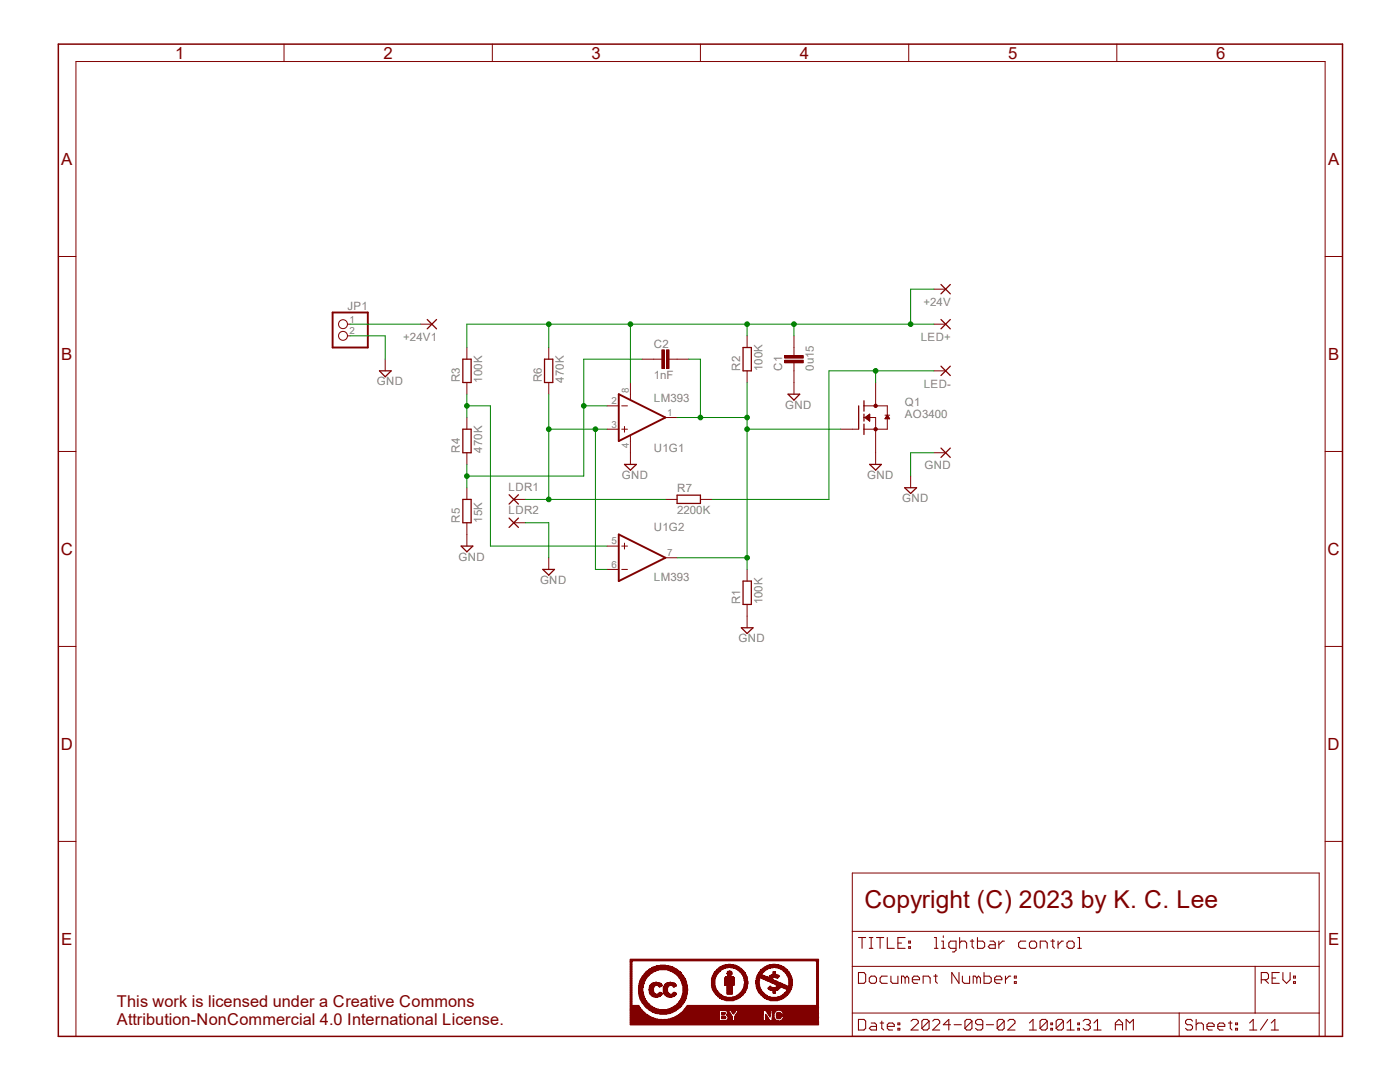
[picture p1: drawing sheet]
<?xml version="1.0" encoding="utf-8"?>
<!DOCTYPE eagle SYSTEM "eagle.dtd">
<!--
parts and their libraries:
SparkFun-AnalogIC: Licensing:Creative Commons ShareAlike 4.0 International - https://creativecommons.org/licenses/by-sa/4.0
-->
<eagle version="6.5.0">
<drawing>
<settings>
<setting alwaysvectorfont="no"/>
<setting verticaltext="up"/>
</settings>
<grid distance="0.1" unitdist="inch" unit="inch" style="lines" multiple="1" display="no" altdistance="0.01" altunitdist="inch" altunit="inch"/>
<schematic xreflabel="%F%N/%S.%C%R" xrefpart="/%S.%C%R">
<libraries>
<library name="SparkFun-AnalogIC">
<symbols>
<symbol name="OP-AMP+-">
<wire x1="-1.27" y1="-3.175" x2="-1.27" y2="-1.905" width="0.1524" layer="94"/>
<wire x1="-1.905" y1="-2.54" x2="-0.635" y2="-2.54" width="0.1524" layer="94"/>
<wire x1="-1.905" y1="2.54" x2="-0.635" y2="2.54" width="0.1524" layer="94"/>
<wire x1="0" y1="-5.08" x2="0" y2="-3.8862" width="0.1524" layer="94"/>
<wire x1="0" y1="3.9116" x2="0" y2="5.08" width="0.1524" layer="94"/>
<wire x1="7.62" y1="0" x2="-2.54" y2="-5.08" width="0.4064" layer="94"/>
<wire x1="-2.54" y1="-5.08" x2="-2.54" y2="5.08" width="0.4064" layer="94"/>
<wire x1="-2.54" y1="5.08" x2="7.62" y2="0" width="0.4064" layer="94"/>
<text x="5.08" y="-5.715" size="1.778" layer="95" rot="MR180">&gt;NAME</text>
<text x="5.08" y="5.08" size="1.778" layer="96" rot="MR180">&gt;VALUE</text>
<text x="1.27" y="5.715" size="0.8128" layer="93" rot="MR270">V+</text>
<text x="1.27" y="-4.445" size="0.8128" layer="93" rot="MR270">V-</text>
<pin name="+IN" x="-5.08" y="-2.54" visible="pad" length="short" direction="in"/>
<pin name="-IN" x="-5.08" y="2.54" visible="pad" length="short" direction="in"/>
<pin name="OUT" x="10.16" y="0" visible="pad" length="short" direction="out" rot="R180"/>
<pin name="V+" x="0" y="7.62" visible="pad" length="short" direction="pwr" rot="R270"/>
<pin name="V-" x="0" y="-7.62" visible="pad" length="short" direction="pwr" rot="R90"/>
</symbol>
<symbol name="OP-AMP">
<wire x1="-3.81" y1="3.175" x2="-3.81" y2="1.905" width="0.1524" layer="94"/>
<wire x1="-4.445" y1="2.54" x2="-3.175" y2="2.54" width="0.1524" layer="94"/>
<wire x1="-4.445" y1="-2.54" x2="-3.175" y2="-2.54" width="0.1524" layer="94"/>
<wire x1="5.08" y1="0" x2="-5.08" y2="5.08" width="0.4064" layer="94"/>
<wire x1="-5.08" y1="5.08" x2="-5.08" y2="-5.08" width="0.4064" layer="94"/>
<wire x1="-5.08" y1="-5.08" x2="5.08" y2="0" width="0.4064" layer="94"/>
<text x="2.54" y="5.715" size="1.778" layer="95">&gt;NAME</text>
<text x="2.54" y="-5.08" size="1.778" layer="96">&gt;VALUE</text>
<pin name="+IN" x="-7.62" y="2.54" visible="pad" length="short" direction="in"/>
<pin name="-IN" x="-7.62" y="-2.54" visible="pad" length="short" direction="in"/>
<pin name="OUT" x="7.62" y="0" visible="pad" length="short" direction="out" rot="R180"/>
</symbol>
</symbols>
<devicesets>
<deviceset name="LM393">
<gates>
<gate name="G1" symbol="OP-AMP+-" x="0" y="15.24"/>
<gate name="G2" symbol="OP-AMP" x="2.54" y="-15.24"/>
</gates>
<devices>
<device name="" package="SO08">
<connects>
<connect gate="G1" pin="+IN" pad="3"/>
<connect gate="G1" pin="-IN" pad="2"/>
<connect gate="G1" pin="OUT" pad="1"/>
<connect gate="G1" pin="V+" pad="8"/>
<connect gate="G1" pin="V-" pad="4"/>
<connect gate="G2" pin="+IN" pad="5"/>
<connect gate="G2" pin="-IN" pad="6"/>
<connect gate="G2" pin="OUT" pad="7"/>
</connects>
<technologies>
<technology name=""/>
</technologies>
</device>
</devices>
</deviceset>
</devicesets>
</library>
<library name="supply2">
<symbols>
<symbol name="GND">
<wire x1="-1.27" y1="0" x2="1.27" y2="0" width="0.254" layer="94"/>
<wire x1="1.27" y1="0" x2="0" y2="-1.27" width="0.254" layer="94"/>
<wire x1="0" y1="-1.27" x2="-1.27" y2="0" width="0.254" layer="94"/>
<text x="-1.905" y="-3.175" size="1.778" layer="96">&gt;VALUE</text>
<pin name="GND" x="0" y="2.54" visible="off" length="short" direction="sup" rot="R270"/>
</symbol>
</symbols>
<devicesets>
<deviceset name="GND" prefix="SUPPLY">
<gates>
<gate name="GND" symbol="GND" x="0" y="0"/>
</gates>
<devices>
<device name="">
<technologies>
<technology name=""/>
</technologies>
</device>
</devices>
</deviceset>
</devicesets>
</library>
<library name="ipc-7351-capacitor">
<symbols>
<symbol name="CAPACITOR">
<wire x1="-2.54" y1="0" x2="-0.762" y2="0" width="0.1524" layer="94"/>
<wire x1="2.54" y1="0" x2="0.762" y2="0" width="0.1524" layer="94"/>
<text x="-2.54" y="2.54" size="1.778" layer="95">&gt;NAME</text>
<text x="-2.54" y="-4.318" size="1.778" layer="96">&gt;VALUE</text>
<rectangle x1="-1.524" y1="-0.254" x2="2.54" y2="0.254" layer="94" rot="R90"/>
<rectangle x1="-2.54" y1="-0.254" x2="1.524" y2="0.254" layer="94" rot="R90"/>
<pin name="1" x="-5.08" y="0" visible="off" length="short" direction="pas" swaplevel="1"/>
<pin name="2" x="5.08" y="0" visible="off" length="short" direction="pas" swaplevel="1" rot="R180"/>
</symbol>
</symbols>
<devicesets>
<deviceset name="CAPACITOR_" prefix="C" uservalue="yes">
<gates>
<gate name="G$1" symbol="CAPACITOR" x="0" y="0"/>
</gates>
<devices>
<device name="0402" package="CAPC1005X60N">
<connects>
<connect gate="G$1" pin="1" pad="1"/>
<connect gate="G$1" pin="2" pad="2"/>
</connects>
<technologies>
<technology name=""/>
</technologies>
</device>
<device name="0508" package="CAPC1220X107N">
<connects>
<connect gate="G$1" pin="1" pad="1"/>
<connect gate="G$1" pin="2" pad="2"/>
</connects>
<technologies>
<technology name=""/>
</technologies>
</device>
<device name="0603" package="CAPC1608X92N">
<connects>
<connect gate="G$1" pin="1" pad="1"/>
<connect gate="G$1" pin="2" pad="2"/>
</connects>
<technologies>
<technology name=""/>
</technologies>
</device>
<device name="0612" package="CAPC1632X168N">
<connects>
<connect gate="G$1" pin="1" pad="1"/>
<connect gate="G$1" pin="2" pad="2"/>
</connects>
<technologies>
<technology name=""/>
</technologies>
</device>
<device name="0805" package="CAPC2012X145AN">
<connects>
<connect gate="G$1" pin="1" pad="1"/>
<connect gate="G$1" pin="2" pad="2"/>
</connects>
<technologies>
<technology name=""/>
</technologies>
</device>
<device name="1206" package="CAPC3215X168N">
<connects>
<connect gate="G$1" pin="1" pad="1"/>
<connect gate="G$1" pin="2" pad="2"/>
</connects>
<technologies>
<technology name=""/>
</technologies>
</device>
<device name="1210" package="CAPC3225X168N">
<connects>
<connect gate="G$1" pin="1" pad="1"/>
<connect gate="G$1" pin="2" pad="2"/>
</connects>
<technologies>
<technology name=""/>
</technologies>
</device>
<device name="1808" package="CAPC4520X168N">
<connects>
<connect gate="G$1" pin="1" pad="1"/>
<connect gate="G$1" pin="2" pad="2"/>
</connects>
<technologies>
<technology name=""/>
</technologies>
</device>
<device name="1812" package="CAPC4532X218N">
<connects>
<connect gate="G$1" pin="1" pad="1"/>
<connect gate="G$1" pin="2" pad="2"/>
</connects>
<technologies>
<technology name=""/>
</technologies>
</device>
<device name="1825" package="CAPC4564X218N">
<connects>
<connect gate="G$1" pin="1" pad="1"/>
<connect gate="G$1" pin="2" pad="2"/>
</connects>
<technologies>
<technology name=""/>
</technologies>
</device>
<device name="2220" package="CAPC5651X218N">
<connects>
<connect gate="G$1" pin="1" pad="1"/>
<connect gate="G$1" pin="2" pad="2"/>
</connects>
<technologies>
<technology name=""/>
</technologies>
</device>
<device name="2225" package="CAPC5664X218N">
<connects>
<connect gate="G$1" pin="1" pad="1"/>
<connect gate="G$1" pin="2" pad="2"/>
</connects>
<technologies>
<technology name=""/>
</technologies>
</device>
<device name="3640" package="CAPC9198X218N">
<connects>
<connect gate="G$1" pin="1" pad="1"/>
<connect gate="G$1" pin="2" pad="2"/>
</connects>
<technologies>
<technology name=""/>
</technologies>
</device>
<device name="0805N" package="CAP2012X70N">
<connects>
<connect gate="G$1" pin="1" pad="1"/>
<connect gate="G$1" pin="2" pad="2"/>
</connects>
<technologies>
<technology name=""/>
</technologies>
</device>
</devices>
</deviceset>
</devicesets>
</library>
<library name="ipc-7351-resistor">
<symbols>
<symbol name="RESISTOR">
<wire x1="-2.54" y1="-0.889" x2="2.54" y2="-0.889" width="0.254" layer="94"/>
<wire x1="2.54" y1="0.889" x2="-2.54" y2="0.889" width="0.254" layer="94"/>
<wire x1="2.54" y1="-0.889" x2="2.54" y2="0.889" width="0.254" layer="94"/>
<wire x1="-2.54" y1="-0.889" x2="-2.54" y2="0.889" width="0.254" layer="94"/>
<text x="-2.54" y="1.524" size="1.778" layer="95">&gt;NAME</text>
<text x="-2.54" y="-3.302" size="1.778" layer="96">&gt;VALUE</text>
<pin name="2" x="5.08" y="0" visible="off" length="short" direction="pas" swaplevel="1" rot="R180"/>
<pin name="1" x="-5.08" y="0" visible="off" length="short" direction="pas" swaplevel="1"/>
</symbol>
</symbols>
<devicesets>
<deviceset name="RESISTOR_" prefix="R" uservalue="yes">
<gates>
<gate name="G$1" symbol="RESISTOR" x="0" y="0"/>
</gates>
<devices>
<device name="0201" package="RESC0603X30N">
<connects>
<connect gate="G$1" pin="1" pad="1"/>
<connect gate="G$1" pin="2" pad="2"/>
</connects>
<technologies>
<technology name=""/>
</technologies>
</device>
<device name="0402" package="RESC1005X40AN">
<connects>
<connect gate="G$1" pin="1" pad="1"/>
<connect gate="G$1" pin="2" pad="2"/>
</connects>
<technologies>
<technology name=""/>
</technologies>
</device>
<device name="0603" package="RESC1608X55N">
<connects>
<connect gate="G$1" pin="1" pad="1"/>
<connect gate="G$1" pin="2" pad="2"/>
</connects>
<technologies>
<technology name=""/>
</technologies>
</device>
<device name="0805" package="RESC2012X70N">
<connects>
<connect gate="G$1" pin="1" pad="1"/>
<connect gate="G$1" pin="2" pad="2"/>
</connects>
<technologies>
<technology name=""/>
</technologies>
</device>
<device name="1206" package="RESC3115X70N">
<connects>
<connect gate="G$1" pin="1" pad="1"/>
<connect gate="G$1" pin="2" pad="2"/>
</connects>
<technologies>
<technology name=""/>
</technologies>
</device>
<device name="1210" package="RESC3225X70N">
<connects>
<connect gate="G$1" pin="1" pad="1"/>
<connect gate="G$1" pin="2" pad="2"/>
</connects>
<technologies>
<technology name=""/>
</technologies>
</device>
<device name="1812" package="RESC4532X70N">
<connects>
<connect gate="G$1" pin="1" pad="1"/>
<connect gate="G$1" pin="2" pad="2"/>
</connects>
<technologies>
<technology name=""/>
</technologies>
</device>
<device name="2010" package="RESC5025X70N">
<connects>
<connect gate="G$1" pin="1" pad="1"/>
<connect gate="G$1" pin="2" pad="2"/>
</connects>
<technologies>
<technology name=""/>
</technologies>
</device>
<device name="2512" package="RESC6432X70N">
<connects>
<connect gate="G$1" pin="1" pad="1"/>
<connect gate="G$1" pin="2" pad="2"/>
</connects>
<technologies>
<technology name=""/>
</technologies>
</device>
</devices>
</deviceset>
</devicesets>
</library>
<library name="wirepad">
<symbols>
<symbol name="PAD">
<wire x1="-1.016" y1="1.016" x2="1.016" y2="-1.016" width="0.254" layer="94"/>
<wire x1="-1.016" y1="-1.016" x2="1.016" y2="1.016" width="0.254" layer="94"/>
<text x="-1.143" y="1.8542" size="1.778" layer="95">&gt;NAME</text>
<text x="-1.143" y="-3.302" size="1.778" layer="96">&gt;VALUE</text>
<pin name="P" x="2.54" y="0" visible="off" length="short" direction="pas" rot="R180"/>
</symbol>
</symbols>
<devicesets>
<deviceset name="SMD2" prefix="PAD" uservalue="yes">
<gates>
<gate name="1" symbol="PAD" x="0" y="0"/>
</gates>
<devices>
<device name="" package="SMD1,27-2,54">
<connects>
<connect gate="1" pin="P" pad="1"/>
</connects>
<technologies>
<technology name=""/>
</technologies>
</device>
</devices>
</deviceset>
</devicesets>
</library>
<library name="ipc-7351-transistor">
<symbols>
<symbol name="MOSFET-NCH">
<wire x1="0" y1="-2.54" x2="1.3208" y2="-2.54" width="0.1524" layer="94"/>
<wire x1="2.54" y1="0.762" x2="2.54" y2="0" width="0.254" layer="94"/>
<wire x1="2.54" y1="0" x2="2.54" y2="-0.762" width="0.254" layer="94"/>
<wire x1="2.54" y1="3.683" x2="2.54" y2="2.54" width="0.254" layer="94"/>
<wire x1="2.54" y1="2.54" x2="2.54" y2="1.397" width="0.254" layer="94"/>
<wire x1="2.54" y1="0" x2="5.08" y2="0" width="0.1524" layer="94"/>
<wire x1="5.08" y1="0" x2="5.08" y2="-2.54" width="0.1524" layer="94"/>
<wire x1="2.54" y1="-1.397" x2="2.54" y2="-2.54" width="0.254" layer="94"/>
<wire x1="2.54" y1="-2.54" x2="2.54" y2="-3.683" width="0.254" layer="94"/>
<wire x1="1.397" y1="2.54" x2="1.397" y2="-2.54" width="0.254" layer="94"/>
<wire x1="2.54" y1="2.54" x2="5.08" y2="2.54" width="0.1524" layer="94"/>
<wire x1="5.08" y1="-2.54" x2="2.54" y2="-2.54" width="0.1524" layer="94"/>
<wire x1="7.62" y1="2.54" x2="7.62" y2="0.508" width="0.1524" layer="94"/>
<wire x1="7.62" y1="0.508" x2="7.62" y2="-2.54" width="0.1524" layer="94"/>
<wire x1="5.08" y1="-2.54" x2="7.62" y2="-2.54" width="0.1524" layer="94"/>
<wire x1="5.08" y1="2.54" x2="7.62" y2="2.54" width="0.1524" layer="94"/>
<wire x1="8.128" y1="0.508" x2="7.62" y2="0.508" width="0.1524" layer="94"/>
<wire x1="7.62" y1="0.508" x2="7.112" y2="0.508" width="0.1524" layer="94"/>
<circle x="5.08" y="-2.54" radius="0.3592" width="0" layer="94"/>
<circle x="5.08" y="2.54" radius="0.3592" width="0" layer="94"/>
<text x="-8.89" y="0" size="1.778" layer="96">&gt;VALUE</text>
<text x="-8.89" y="2.54" size="1.778" layer="95">&gt;NAME</text>
<pin name="S" x="5.08" y="-7.62" visible="off" length="middle" direction="pas" rot="R90"/>
<pin name="G" x="-2.54" y="-2.54" visible="off" length="short" direction="pas"/>
<pin name="D" x="5.08" y="7.62" visible="off" length="middle" direction="pas" rot="R270"/>
<polygon width="0.1524" layer="94">
<vertex x="7.62" y="0.508"/>
<vertex x="7.112" y="-0.254"/>
<vertex x="8.128" y="-0.254"/>
</polygon>
<polygon width="0.1524" layer="94">
<vertex x="2.794" y="0"/>
<vertex x="3.81" y="0.762"/>
<vertex x="3.81" y="-0.762"/>
</polygon>
</symbol>
</symbols>
<devicesets>
<deviceset name="MOSFET-NCH_" prefix="Q">
<gates>
<gate name="G$1" symbol="MOSFET-NCH" x="0" y="0"/>
</gates>
<devices>
<device name="SOT-23" package="SOT95P280X135-3N">
<connects>
<connect gate="G$1" pin="D" pad="3"/>
<connect gate="G$1" pin="G" pad="1"/>
<connect gate="G$1" pin="S" pad="2"/>
</connects>
<technologies>
<technology name=""/>
</technologies>
</device>
<device name="SOT-223" package="SOT230P700X160-4N">
<connects>
<connect gate="G$1" pin="D" pad="4"/>
<connect gate="G$1" pin="G" pad="1"/>
<connect gate="G$1" pin="S" pad="3"/>
</connects>
<technologies>
<technology name=""/>
</technologies>
</device>
<device name="SO-8" package="SOIC127P600X175-8AN">
<connects>
<connect gate="G$1" pin="D" pad="5 6 7 8"/>
<connect gate="G$1" pin="G" pad="4"/>
<connect gate="G$1" pin="S" pad="1 2 3"/>
</connects>
<technologies>
<technology name=""/>
</technologies>
</device>
<device name="" package="D-PAK_TO252AA">
<connects>
<connect gate="G$1" pin="D" pad="4"/>
<connect gate="G$1" pin="G" pad="1"/>
<connect gate="G$1" pin="S" pad="3"/>
</connects>
<technologies>
<technology name="D-PAK"/>
</technologies>
</device>
</devices>
</deviceset>
</devicesets>
</library>
<library name="pinhead">
<symbols>
<symbol name="PINHD2">
<wire x1="-6.35" y1="-2.54" x2="1.27" y2="-2.54" width="0.4064" layer="94"/>
<wire x1="1.27" y1="-2.54" x2="1.27" y2="5.08" width="0.4064" layer="94"/>
<wire x1="1.27" y1="5.08" x2="-6.35" y2="5.08" width="0.4064" layer="94"/>
<wire x1="-6.35" y1="5.08" x2="-6.35" y2="-2.54" width="0.4064" layer="94"/>
<text x="-6.35" y="5.715" size="1.778" layer="95">&gt;NAME</text>
<text x="-6.35" y="-5.08" size="1.778" layer="96">&gt;VALUE</text>
<pin name="1" x="-2.54" y="2.54" visible="pad" length="short" direction="pas" function="dot"/>
<pin name="2" x="-2.54" y="0" visible="pad" length="short" direction="pas" function="dot"/>
</symbol>
</symbols>
<devicesets>
<deviceset name="PINHD-1X2" prefix="JP" uservalue="yes">
<gates>
<gate name="G$1" symbol="PINHD2" x="0" y="0"/>
</gates>
<devices>
<device name="" package="1X02">
<connects>
<connect gate="G$1" pin="1" pad="1"/>
<connect gate="G$1" pin="2" pad="2"/>
</connects>
<technologies>
<technology name=""/>
</technologies>
</device>
<device name="/90" package="1X02/90">
<connects>
<connect gate="G$1" pin="1" pad="1"/>
<connect gate="G$1" pin="2" pad="2"/>
</connects>
<technologies>
<technology name=""/>
</technologies>
</device>
</devices>
</deviceset>
</devicesets>
</library>
</libraries>
<attributes>
</attributes>
<variantdefs>
</variantdefs>
<classes>
<class number="0" name="default" width="0" drill="0">
</class>
</classes>
<parts>
<part name="U1" library="SparkFun-AnalogIC" deviceset="LM393" device=""/>
<part name="SUPPLY2" library="supply2" deviceset="GND" device=""/>
<part name="SUPPLY3" library="supply2" deviceset="GND" device=""/>
<part name="C1" library="ipc-7351-capacitor" deviceset="CAPACITOR_" device="0805" value="0u15"/>
<part name="SUPPLY4" library="supply2" deviceset="GND" device=""/>
<part name="R1" library="ipc-7351-resistor" deviceset="RESISTOR_" device="0603" value="100K"/>
<part name="R2" library="ipc-7351-resistor" deviceset="RESISTOR_" device="0603" value="100K"/>
<part name="SUPPLY5" library="supply2" deviceset="GND" device=""/>
<part name="R3" library="ipc-7351-resistor" deviceset="RESISTOR_" device="0603" value="100K"/>
<part name="R4" library="ipc-7351-resistor" deviceset="RESISTOR_" device="0603" value="470K"/>
<part name="R5" library="ipc-7351-resistor" deviceset="RESISTOR_" device="0603" value="15K"/>
<part name="R6" library="ipc-7351-resistor" deviceset="RESISTOR_" device="0603" value="470K"/>
<part name="C2" library="ipc-7351-capacitor" deviceset="CAPACITOR_" device="0603" value="1nF"/>
<part name="R7" library="ipc-7351-resistor" deviceset="RESISTOR_" device="0805" value="2200K"/>
<part name="LDR1" library="wirepad" deviceset="SMD2" device=""/>
<part name="LDR2" library="wirepad" deviceset="SMD2" device=""/>
<part name="SUPPLY6" library="supply2" deviceset="GND" device=""/>
<part name="Q1" library="ipc-7351-transistor" deviceset="MOSFET-NCH_" device="SOT-23" value="AO3400"/>
<part name="SUPPLY7" library="supply2" deviceset="GND" device=""/>
<part name="LED+" library="wirepad" deviceset="SMD2" device=""/>
<part name="LED-" library="wirepad" deviceset="SMD2" device=""/>
<part name="+24V" library="wirepad" deviceset="SMD2" device=""/>
<part name="GND" library="wirepad" deviceset="SMD2" device=""/>
<part name="SUPPLY8" library="supply2" deviceset="GND" device=""/>
<part name="JP1" library="pinhead" deviceset="PINHD-1X2" device="/90"/>
<part name="SUPPLY1" library="supply2" deviceset="GND" device=""/>
<part name="+24V1" library="wirepad" deviceset="SMD2" device=""/>
</parts>
<sheets>
<sheet>
<plain>
</plain>
<instances>
<instance part="U1" gate="G1" x="48.26" y="58.42"/>
<instance part="U1" gate="G2" x="50.8" y="27.94"/>
<instance part="SUPPLY2" gate="GND" x="48.26" y="48.26"/>
<instance part="SUPPLY3" gate="GND" x="12.7" y="30.48"/>
<instance part="C1" gate="G$1" x="83.82" y="71.12" rot="R90"/>
<instance part="SUPPLY4" gate="GND" x="83.82" y="63.5"/>
<instance part="R1" gate="G$1" x="73.66" y="20.32" rot="R90"/>
<instance part="R2" gate="G$1" x="73.66" y="71.12" rot="R90"/>
<instance part="SUPPLY5" gate="GND" x="73.66" y="12.7"/>
<instance part="R3" gate="G$1" x="12.7" y="68.58" rot="R90"/>
<instance part="R4" gate="G$1" x="12.7" y="53.34" rot="R90"/>
<instance part="R5" gate="G$1" x="12.7" y="38.1" rot="R90"/>
<instance part="R6" gate="G$1" x="30.48" y="68.58" rot="R90"/>
<instance part="C2" gate="G$1" x="55.88" y="71.12"/>
<instance part="R7" gate="G$1" x="60.96" y="40.64"/>
<instance part="LDR1" gate="1" x="22.86" y="40.64"/>
<instance part="LDR2" gate="1" x="22.86" y="35.56"/>
<instance part="SUPPLY6" gate="GND" x="30.48" y="25.4"/>
<instance part="Q1" gate="G$1" x="96.52" y="58.42" smashed="yes">
<attribute name="VALUE" x="107.95" y="58.42" size="1.778" layer="96"/>
<attribute name="NAME" x="107.95" y="60.96" size="1.778" layer="95"/>
</instance>
<instance part="SUPPLY7" gate="GND" x="101.6" y="48.26"/>
<instance part="LED+" gate="1" x="116.84" y="78.74" rot="R180"/>
<instance part="LED-" gate="1" x="116.84" y="68.58" rot="R180"/>
<instance part="+24V" gate="1" x="116.84" y="86.36" rot="R180"/>
<instance part="GND" gate="1" x="116.84" y="50.8" rot="R180"/>
<instance part="SUPPLY8" gate="GND" x="109.22" y="43.18"/>
<instance part="JP1" gate="G$1" x="-15.24" y="76.2" rot="MR0"/>
<instance part="SUPPLY1" gate="GND" x="-5.08" y="68.58"/>
<instance part="+24V1" gate="1" x="5.08" y="78.74" rot="R180"/>
</instances>
<busses>
</busses>
<nets>
<net name="N$1" class="0">
<segment>
<pinref part="U1" gate="G1" pin="OUT"/>
<wire x1="58.42" y1="58.42" x2="63.5" y2="58.42" width="0.1524" layer="91"/>
<wire x1="63.5" y1="58.42" x2="73.66" y2="58.42" width="0.1524" layer="91"/>
<wire x1="73.66" y1="58.42" x2="73.66" y2="55.88" width="0.1524" layer="91"/>
<pinref part="U1" gate="G2" pin="OUT"/>
<wire x1="73.66" y1="55.88" x2="73.66" y2="27.94" width="0.1524" layer="91"/>
<wire x1="73.66" y1="27.94" x2="58.42" y2="27.94" width="0.1524" layer="91"/>
<pinref part="R2" gate="G$1" pin="1"/>
<wire x1="73.66" y1="66.04" x2="73.66" y2="58.42" width="0.1524" layer="91"/>
<pinref part="R1" gate="G$1" pin="2"/>
<wire x1="73.66" y1="27.94" x2="73.66" y2="25.4" width="0.1524" layer="91"/>
<junction x="73.66" y="27.94"/>
<junction x="73.66" y="58.42"/>
<pinref part="C2" gate="G$1" pin="2"/>
<wire x1="60.96" y1="71.12" x2="63.5" y2="71.12" width="0.1524" layer="91"/>
<wire x1="63.5" y1="71.12" x2="63.5" y2="58.42" width="0.1524" layer="91"/>
<junction x="63.5" y="58.42"/>
<wire x1="73.66" y1="55.88" x2="93.98" y2="55.88" width="0.1524" layer="91"/>
<junction x="73.66" y="55.88"/>
<pinref part="Q1" gate="G$1" pin="G"/>
</segment>
</net>
<net name="GND" class="0">
<segment>
<pinref part="U1" gate="G1" pin="V-"/>
<pinref part="SUPPLY2" gate="GND" pin="GND"/>
</segment>
<segment>
<pinref part="C1" gate="G$1" pin="1"/>
<pinref part="SUPPLY4" gate="GND" pin="GND"/>
</segment>
<segment>
<pinref part="R1" gate="G$1" pin="1"/>
<pinref part="SUPPLY5" gate="GND" pin="GND"/>
</segment>
<segment>
<pinref part="R5" gate="G$1" pin="1"/>
<pinref part="SUPPLY3" gate="GND" pin="GND"/>
</segment>
<segment>
<pinref part="LDR2" gate="1" pin="P"/>
<pinref part="SUPPLY6" gate="GND" pin="GND"/>
<wire x1="25.4" y1="35.56" x2="30.48" y2="35.56" width="0.1524" layer="91"/>
<wire x1="30.48" y1="35.56" x2="30.48" y2="27.94" width="0.1524" layer="91"/>
</segment>
<segment>
<pinref part="Q1" gate="G$1" pin="S"/>
<pinref part="SUPPLY7" gate="GND" pin="GND"/>
</segment>
<segment>
<pinref part="GND" gate="1" pin="P"/>
<pinref part="SUPPLY8" gate="GND" pin="GND"/>
<wire x1="114.3" y1="50.8" x2="109.22" y2="50.8" width="0.1524" layer="91"/>
<wire x1="109.22" y1="50.8" x2="109.22" y2="45.72" width="0.1524" layer="91"/>
</segment>
<segment>
<pinref part="SUPPLY1" gate="GND" pin="GND"/>
<wire x1="-5.08" y1="76.2" x2="-5.08" y2="71.12" width="0.1524" layer="91"/>
<pinref part="JP1" gate="G$1" pin="2"/>
<wire x1="-5.08" y1="76.2" x2="-12.7" y2="76.2" width="0.1524" layer="91"/>
</segment>
</net>
<net name="N$3" class="0">
<segment>
<pinref part="R3" gate="G$1" pin="1"/>
<pinref part="R4" gate="G$1" pin="2"/>
<wire x1="12.7" y1="63.5" x2="12.7" y2="60.96" width="0.1524" layer="91"/>
<pinref part="U1" gate="G2" pin="+IN"/>
<wire x1="12.7" y1="60.96" x2="12.7" y2="58.42" width="0.1524" layer="91"/>
<wire x1="43.18" y1="30.48" x2="17.78" y2="30.48" width="0.1524" layer="91"/>
<wire x1="17.78" y1="30.48" x2="17.78" y2="60.96" width="0.1524" layer="91"/>
<wire x1="17.78" y1="60.96" x2="12.7" y2="60.96" width="0.1524" layer="91"/>
<junction x="12.7" y="60.96"/>
</segment>
</net>
<net name="N$5" class="0">
<segment>
<pinref part="C2" gate="G$1" pin="1"/>
<wire x1="50.8" y1="71.12" x2="38.1" y2="71.12" width="0.1524" layer="91"/>
<wire x1="38.1" y1="71.12" x2="38.1" y2="60.96" width="0.1524" layer="91"/>
<pinref part="U1" gate="G1" pin="-IN"/>
<wire x1="38.1" y1="60.96" x2="43.18" y2="60.96" width="0.1524" layer="91"/>
<junction x="38.1" y="60.96"/>
<pinref part="R4" gate="G$1" pin="1"/>
<pinref part="R5" gate="G$1" pin="2"/>
<wire x1="12.7" y1="48.26" x2="12.7" y2="45.72" width="0.1524" layer="91"/>
<wire x1="12.7" y1="45.72" x2="12.7" y2="43.18" width="0.1524" layer="91"/>
<wire x1="38.1" y1="60.96" x2="38.1" y2="45.72" width="0.1524" layer="91"/>
<wire x1="38.1" y1="45.72" x2="12.7" y2="45.72" width="0.1524" layer="91"/>
<junction x="12.7" y="45.72"/>
</segment>
</net>
<net name="N$2" class="0">
<segment>
<pinref part="U1" gate="G1" pin="+IN"/>
<pinref part="R6" gate="G$1" pin="1"/>
<wire x1="43.18" y1="55.88" x2="40.64" y2="55.88" width="0.1524" layer="91"/>
<wire x1="40.64" y1="55.88" x2="30.48" y2="55.88" width="0.1524" layer="91"/>
<wire x1="30.48" y1="55.88" x2="30.48" y2="63.5" width="0.1524" layer="91"/>
<pinref part="U1" gate="G2" pin="-IN"/>
<wire x1="43.18" y1="25.4" x2="40.64" y2="25.4" width="0.1524" layer="91"/>
<wire x1="40.64" y1="25.4" x2="40.64" y2="55.88" width="0.1524" layer="91"/>
<junction x="40.64" y="55.88"/>
<wire x1="30.48" y1="55.88" x2="30.48" y2="40.64" width="0.1524" layer="91"/>
<junction x="30.48" y="55.88"/>
<pinref part="R7" gate="G$1" pin="1"/>
<wire x1="55.88" y1="40.64" x2="30.48" y2="40.64" width="0.1524" layer="91"/>
<pinref part="LDR1" gate="1" pin="P"/>
<wire x1="25.4" y1="40.64" x2="30.48" y2="40.64" width="0.1524" layer="91"/>
<junction x="30.48" y="40.64"/>
</segment>
</net>
<net name="N$6" class="0">
<segment>
<pinref part="R7" gate="G$1" pin="2"/>
<wire x1="66.04" y1="40.64" x2="91.44" y2="40.64" width="0.1524" layer="91"/>
<wire x1="91.44" y1="40.64" x2="91.44" y2="68.58" width="0.1524" layer="91"/>
<pinref part="Q1" gate="G$1" pin="D"/>
<wire x1="101.6" y1="66.04" x2="101.6" y2="68.58" width="0.1524" layer="91"/>
<wire x1="101.6" y1="68.58" x2="114.3" y2="68.58" width="0.1524" layer="91"/>
<pinref part="LED-" gate="1" pin="P"/>
<wire x1="91.44" y1="68.58" x2="101.6" y2="68.58" width="0.1524" layer="91"/>
<junction x="101.6" y="68.58"/>
</segment>
</net>
<net name="N$4" class="0">
<segment>
<pinref part="U1" gate="G1" pin="V+"/>
<wire x1="48.26" y1="66.04" x2="48.26" y2="78.74" width="0.1524" layer="91"/>
<wire x1="48.26" y1="78.74" x2="30.48" y2="78.74" width="0.1524" layer="91"/>
<wire x1="30.48" y1="78.74" x2="12.7" y2="78.74" width="0.1524" layer="91"/>
<wire x1="48.26" y1="78.74" x2="73.66" y2="78.74" width="0.1524" layer="91"/>
<junction x="48.26" y="78.74"/>
<pinref part="C1" gate="G$1" pin="2"/>
<wire x1="73.66" y1="78.74" x2="83.82" y2="78.74" width="0.1524" layer="91"/>
<wire x1="83.82" y1="78.74" x2="109.22" y2="78.74" width="0.1524" layer="91"/>
<wire x1="109.22" y1="78.74" x2="114.3" y2="78.74" width="0.1524" layer="91"/>
<wire x1="83.82" y1="76.2" x2="83.82" y2="78.74" width="0.1524" layer="91"/>
<pinref part="R2" gate="G$1" pin="2"/>
<wire x1="73.66" y1="76.2" x2="73.66" y2="78.74" width="0.1524" layer="91"/>
<junction x="73.66" y="78.74"/>
<junction x="83.82" y="78.74"/>
<pinref part="R3" gate="G$1" pin="2"/>
<wire x1="12.7" y1="73.66" x2="12.7" y2="78.74" width="0.1524" layer="91"/>
<pinref part="R6" gate="G$1" pin="2"/>
<wire x1="30.48" y1="73.66" x2="30.48" y2="78.74" width="0.1524" layer="91"/>
<junction x="30.48" y="78.74"/>
<pinref part="LED+" gate="1" pin="P"/>
<pinref part="+24V" gate="1" pin="P"/>
<wire x1="114.3" y1="86.36" x2="109.22" y2="86.36" width="0.1524" layer="91"/>
<wire x1="109.22" y1="86.36" x2="109.22" y2="78.74" width="0.1524" layer="91"/>
<junction x="109.22" y="78.74"/>
</segment>
</net>
<net name="N$7" class="0">
<segment>
<pinref part="+24V1" gate="1" pin="P"/>
<pinref part="JP1" gate="G$1" pin="1"/>
<wire x1="2.54" y1="78.74" x2="-12.7" y2="78.74" width="0.1524" layer="91"/>
</segment>
</net>
</nets>
</sheet>
</sheets>
</schematic>
</drawing>
</eagle>
